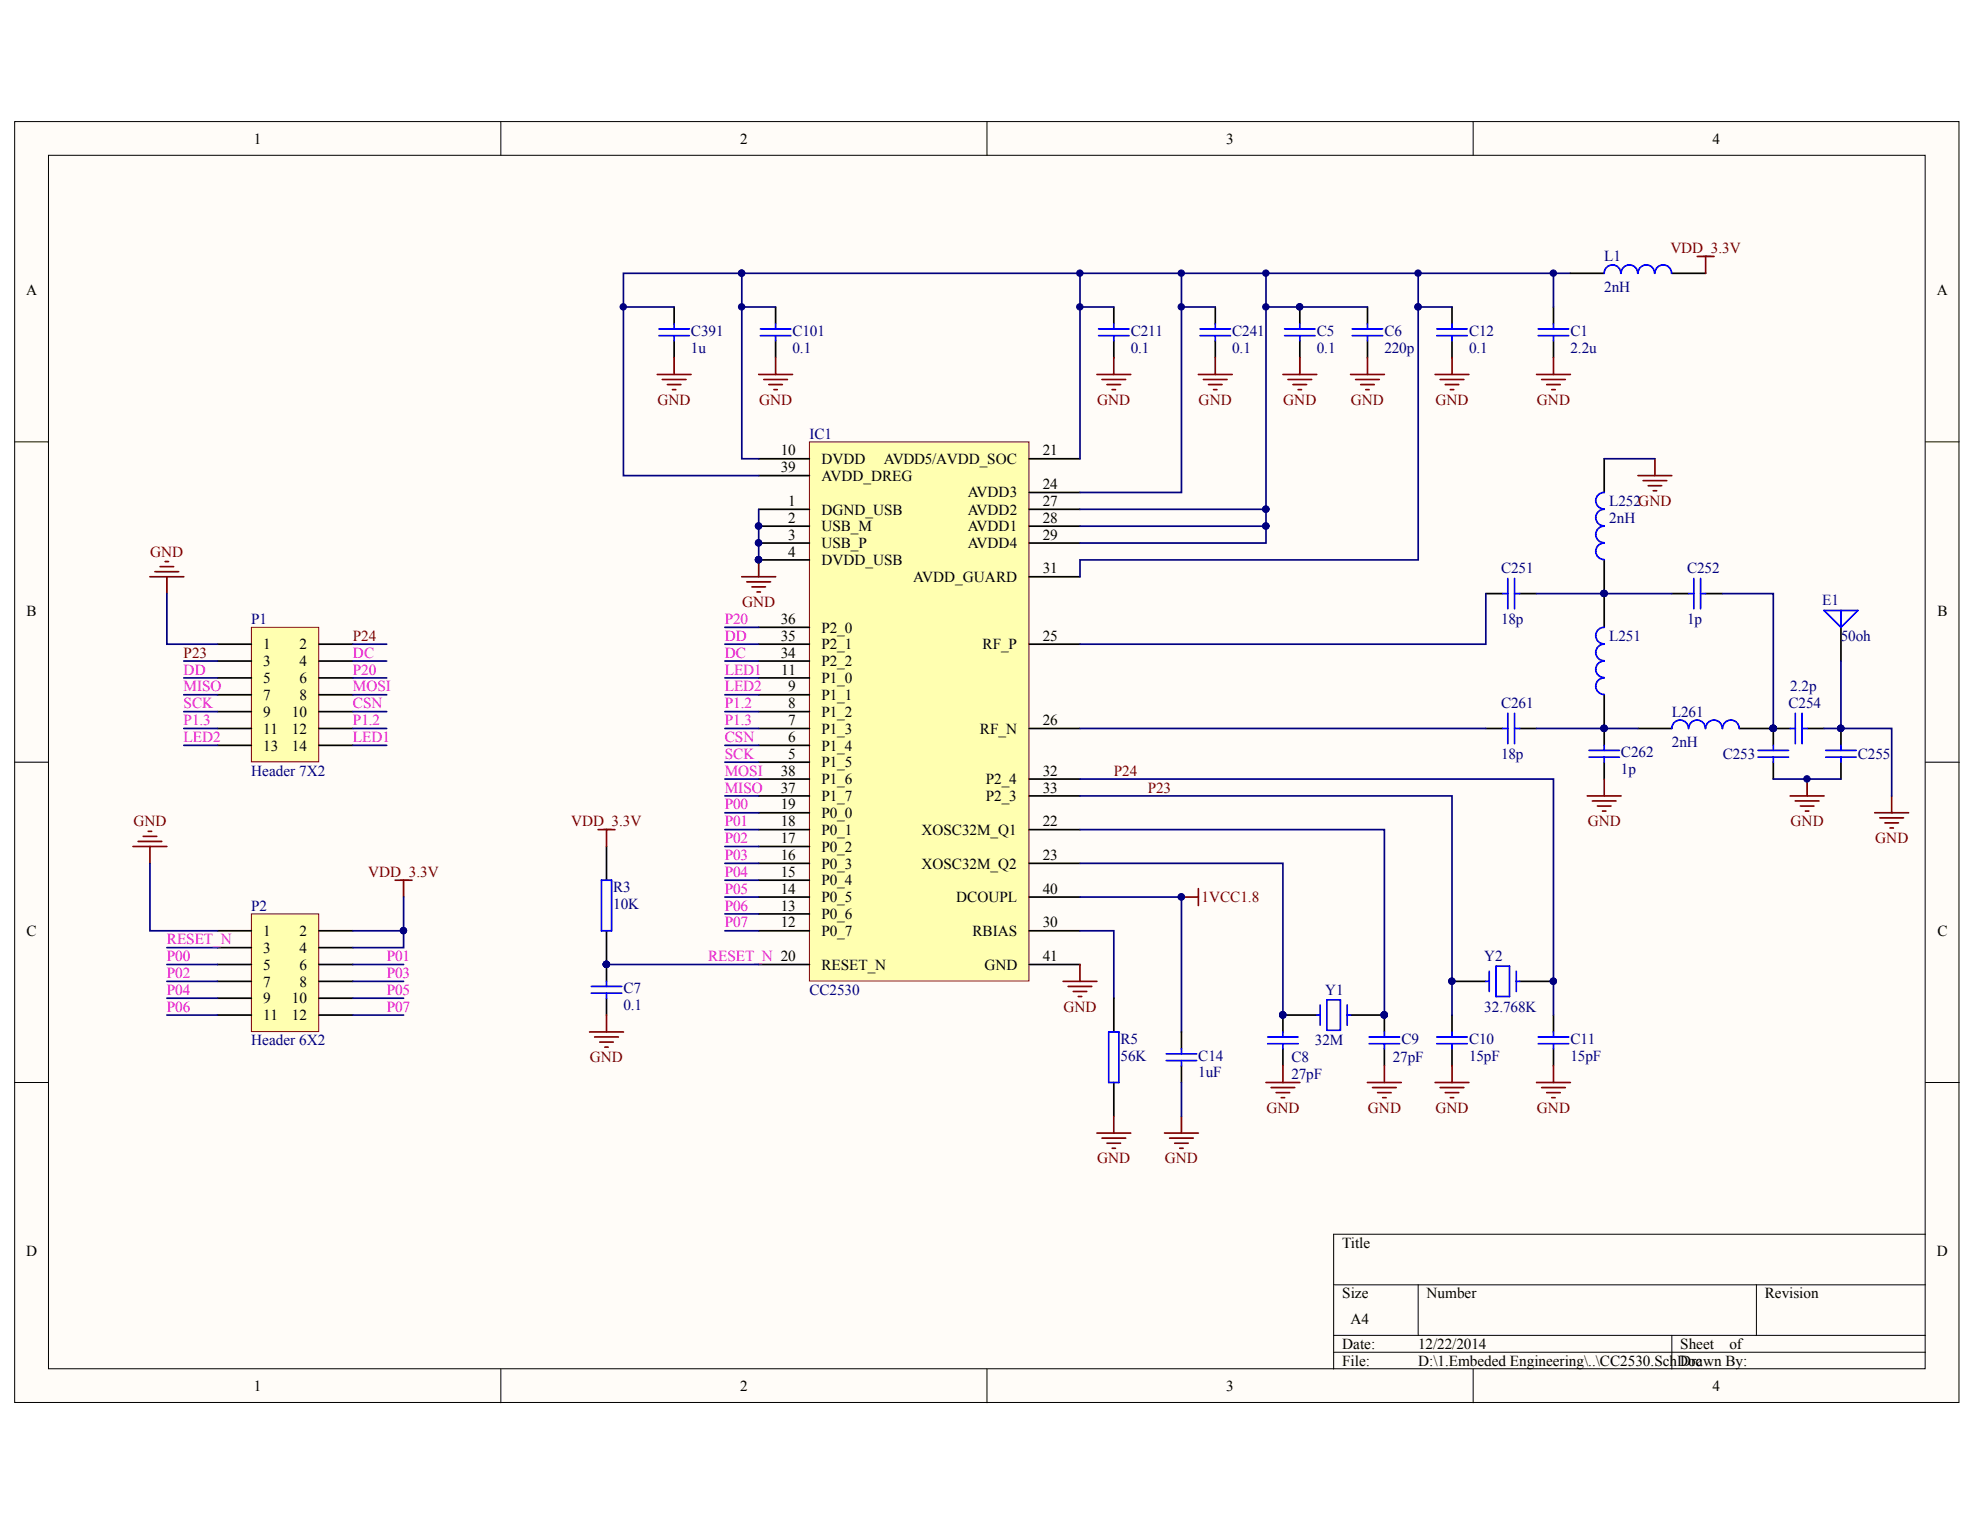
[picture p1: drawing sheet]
# Altium project CC2530.PrjPCB
1 sheet, 33 parts. Net scope: global (net labels, ports and power ports of the same name join across sheets).
Board file: RF-2530.PcbDoc

## Sheet CC2530.SchDoc
size A4

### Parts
C1  2.2u  [0402]
C5  0.1  [0402]
C6  220p  [0402]
C7  0.1  [0402]
C8  27pF  [0402]
C9  27pF  [0402]
C10  15pF  [0402]
C11  15pF  [0402]
C12  0.1  [0402]
C14  1uF  [0402]
C101  0.1  [0402]
C211  0.1  [0402]
C241  0.1  [0402]
C251  18p  [0402]
C252  1p  [0402]
C253  (no value)  [0402]
C254  2.2p  [0402]
C255  (no value)  [0402]
C261  18p  [0402]
C262  1p  [0402]
C391  1u  [0402]
E1  50oh  [ANT]
IC1  CC2530  [PVQFN-N40]
L1  2nH  [0402]
L251  (no value)  [0402]
L252  2nH  [0402]
L261  2nH  [0402]
P1  Header 7X2  [HDR2X7]
P2  Header 6X2  [HDR2X6]
R3  10K  [0402]
R5  56K  [0402]
Y1  32M  [XT-SMD3225]
Y2  32.768K  [XT_3]

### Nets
1VCC1.8: C14.1 IC1.40(DCOUPL)
GND: C1.2 C5.2 C6.2 C7.2 C8.2 C9.2 C10.2 C11.2 C12.2 C14.2 C101.2 C211.2 C241.2 C253.2 C254.2 C255.1 C255.2 C262.2 C391.2 E1.1(A) IC1.1(DGND_USB) IC1.2(USB_M) IC1.3(USB_P) IC1.4(DVDD_USB) IC1.41(GND) L252.2 P1.1 P2.1 R5.2
VDD_3.3V: L1.2 P2.2 P2.4 R3.2
CSN: IC1.6(P1_4) P1.10
DC: IC1.34(P2_2) P1.4
DD: IC1.35(P2_1) P1.5
LED1: IC1.11(P1_0) P1.14
LED2: IC1.9(P1_1) P1.13
MISO: IC1.37(P1_7) P1.7
MOSI: IC1.38(P1_6) P1.8
P00: IC1.19(P0_0) P2.5
P01: IC1.18(P0_1) P2.6
P1.2: IC1.8(P1_2) P1.12
P1.3: IC1.7(P1_3) P1.11
P02: IC1.17(P0_2) P2.7
P03: IC1.16(P0_3) P2.8
P04: IC1.15(P0_4) P2.9
P05: IC1.14(P0_5) P2.10
P06: IC1.13(P0_6) P2.11
P07: IC1.12(P0_7) P2.12
P20: IC1.36(P2_0) P1.6
P23: C10.1 IC1.33(P2_3) P1.3 Y2.2
P24: C11.1 IC1.32(P2_4) P1.2 Y2.1
RESET_N: C7.1 IC1.20(RESET_N) P2.3 R3.1
SCK: IC1.5(P1_5) P1.9
NetC1_1: C1.1 C5.1 C6.1 C12.1 C101.1 C211.1 C241.1 C391.1 IC1.10(DVDD) IC1.21(AVDD5/AVDD_SOC) IC1.24(AVDD3) IC1.27(AVDD2) IC1.28(AVDD1) IC1.29(AVDD4) IC1.31(AVDD_GUARD) IC1.39(AVDD_DREG) L1.1
NetC8_1: C8.1 IC1.23(XOSC32M_Q2) Y1.1
NetC9_1: C9.1 IC1.22(XOSC32M_Q1) Y1.2
NetC251_1: C251.1 IC1.25(RF_P)
NetC251_2: C251.2 C252.1 L251.2 L252.1
NetC252_2: C252.2 C253.1 C254.1 L261.2
NetC261_1: C261.1 IC1.26(RF_N)
NetC261_2: C261.2 C262.1 L251.1 L261.1
NetIC1_30: IC1.30(RBIAS) R5.1
